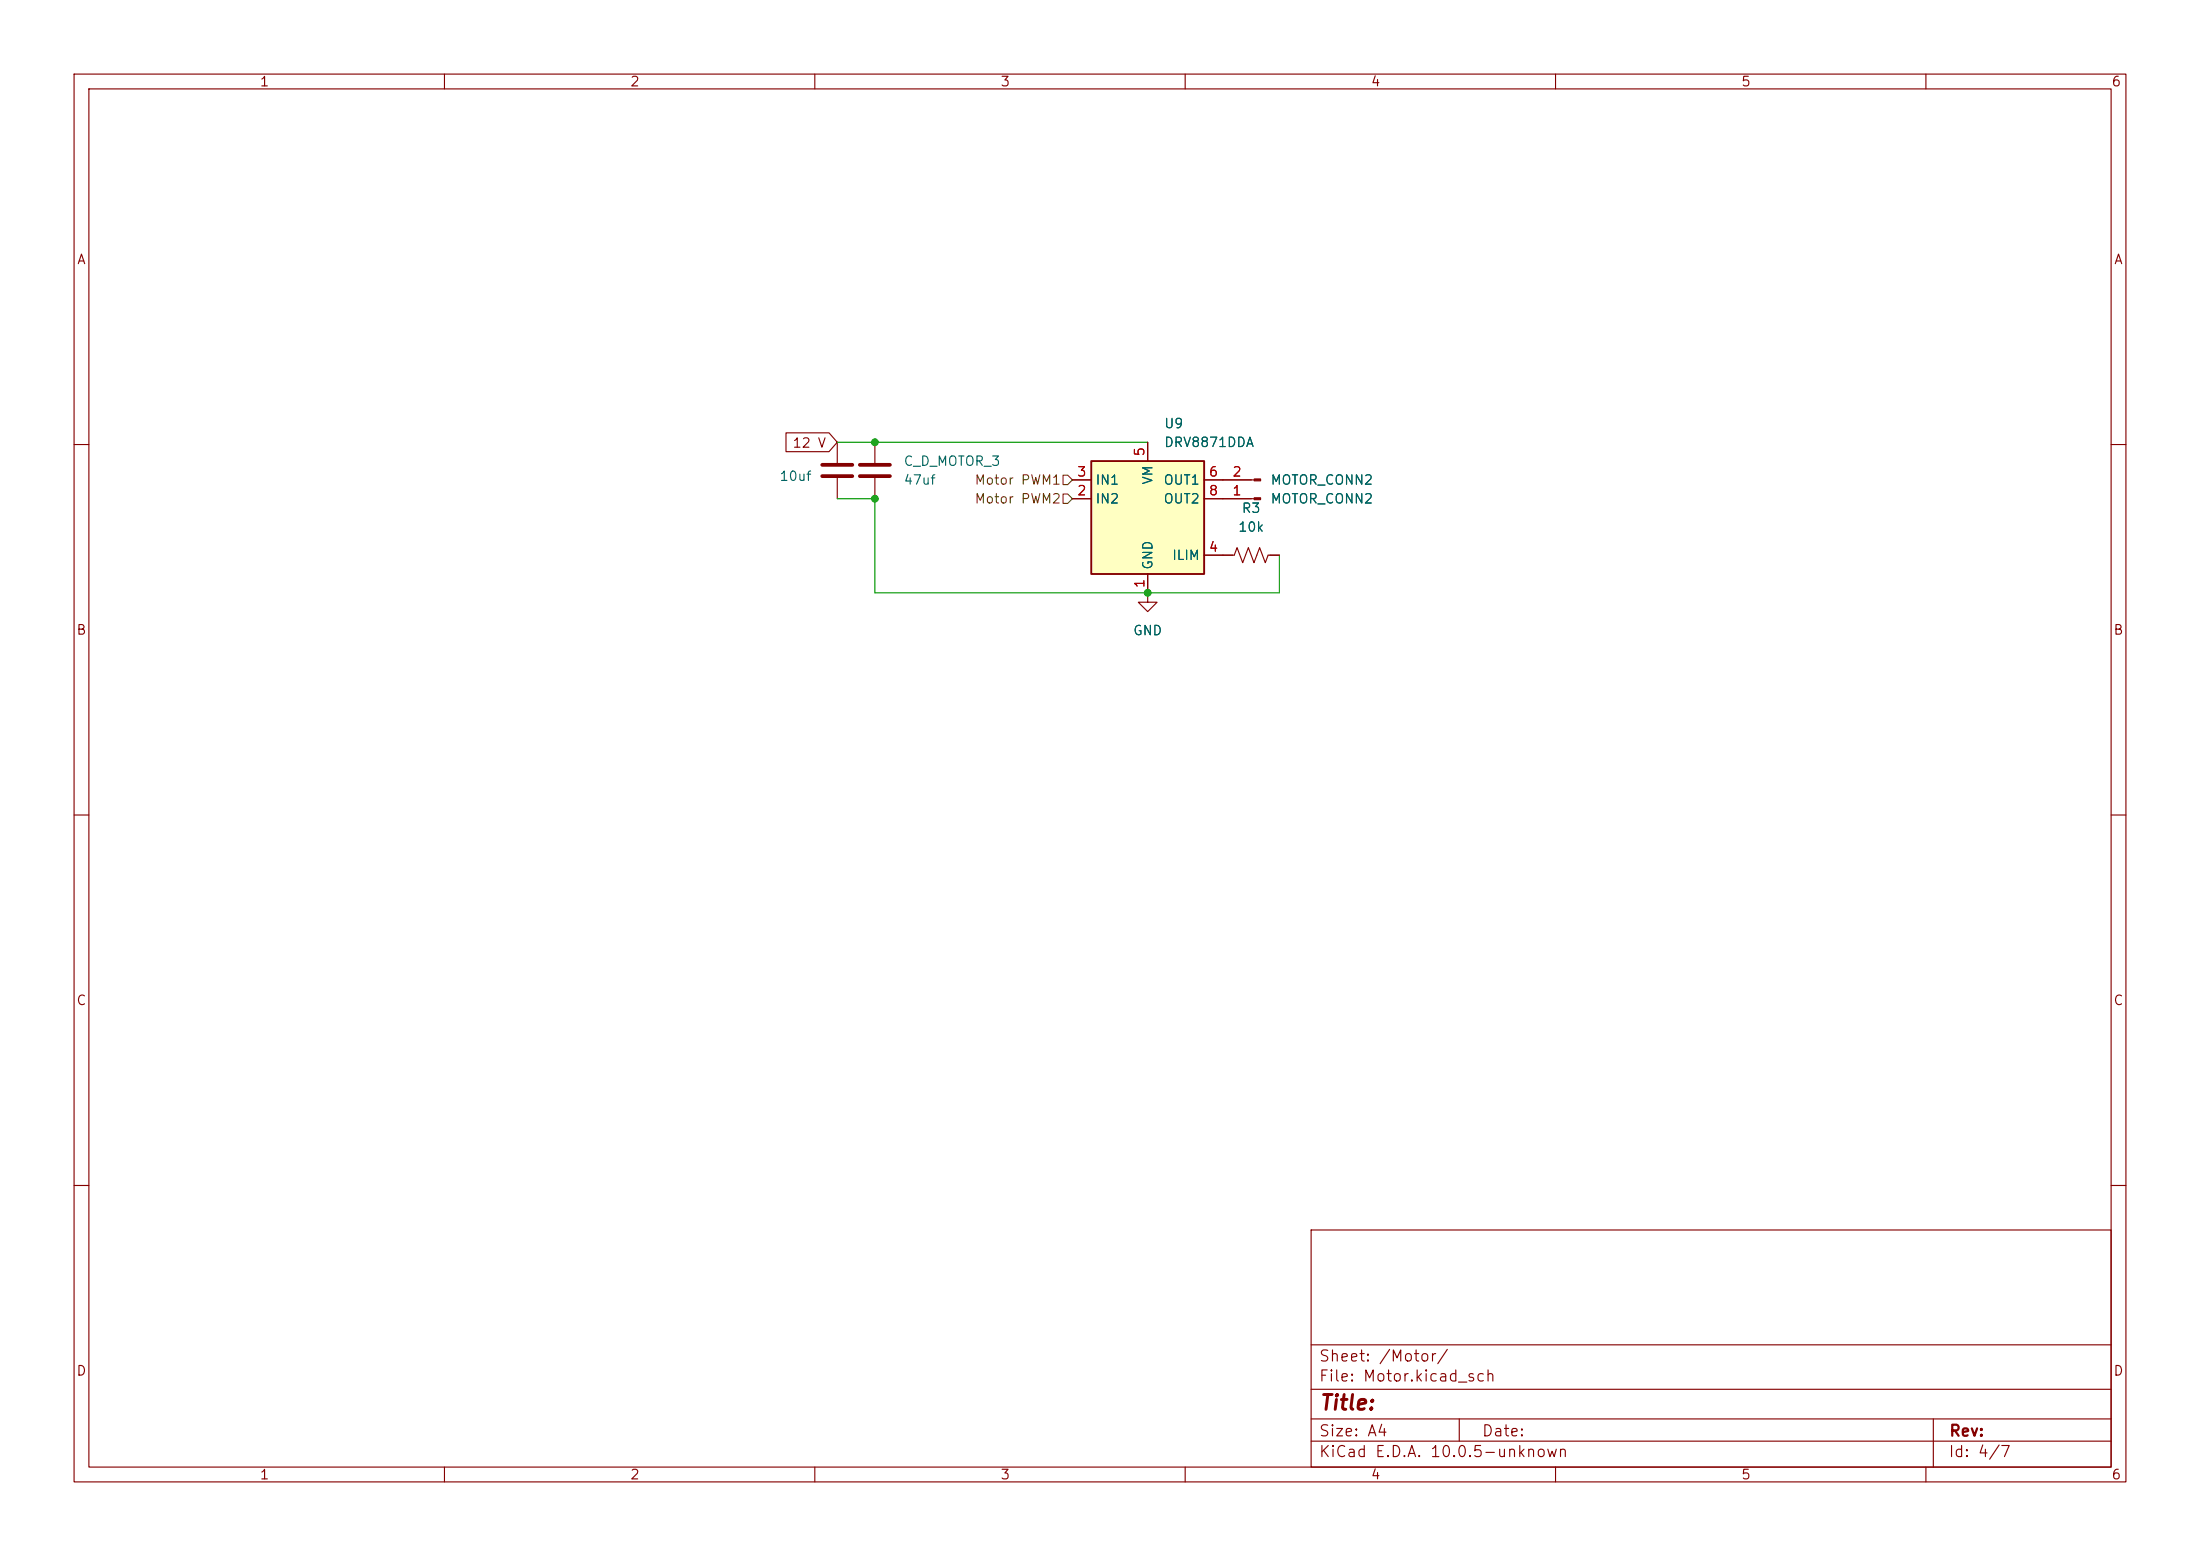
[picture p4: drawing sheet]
(kicad_sch
 (version 20260306)
 (generator "eeschema")
 (generator_version "10.0")
 (paper "A4")
 (lib_symbols
  (symbol "Connector:Conn_01x02_Pin"
   (pin_names
    (offset 1.016) (hide yes)) (exclude_from_sim no) (in_bom yes) (on_board yes)
   (in_pos_files yes)
   (duplicate_pin_numbers_are_jumpers no)
   (property "Reference" "J" (at 0 2.54 0) (show_name no) (do_not_autoplace no) (effects (font (size 1.27 1.27))))
   (property "Value" "Conn_01x02_Pin" (at 0 -5.08 0) (show_name no) (do_not_autoplace no) (effects (font (size 1.27 1.27))))
   (property "Footprint" "" (at 0 0 0) (show_name no) (do_not_autoplace no) (hide yes) (effects (font (size 1.27 1.27))))
   (property "Datasheet" "" (at 0 0 0) (show_name no) (do_not_autoplace no) (hide yes) (effects (font (size 1.27 1.27))))
   (property "Description" "Generic connector, single row, 01x02, script generated" (at 0 0 0) (show_name no) (do_not_autoplace no) (hide yes) (effects (font (size 1.27 1.27))))
   (property "ki_locked" "" (at 0 0 0) (show_name no) (do_not_autoplace no) (effects (font (size 1.27 1.27))))
   (symbol "Conn_01x02_Pin_1_1"
    (rectangle (start 0.8636 0.127) (end 0 -0.127) (stroke (width 0.1524) (type default)) (fill (type outline)))
    (rectangle (start 0.8636 -2.413) (end 0 -2.667) (stroke (width 0.1524) (type default)) (fill (type outline)))
    (polyline (pts (xy 1.27 0) (xy 0.8636 0)) (stroke (width 0.1524) (type default)) (fill (type none)))
    (polyline (pts (xy 1.27 -2.54) (xy 0.8636 -2.54)) (stroke (width 0.1524) (type default)) (fill (type none)))
    (pin passive line (at 5.08 0 180) (length 3.81) (name "Pin_1" (effects (font (size 1.27 1.27)))) (number "1" (effects (font (size 1.27 1.27)))))
    (pin passive line (at 5.08 -2.54 180) (length 3.81) (name "Pin_2" (effects (font (size 1.27 1.27)))) (number "2" (effects (font (size 1.27 1.27))))))
   (embedded_fonts no))
  (symbol "Device:C"
   (pin_numbers (hide yes))
   (pin_names
    (offset 0.254)) (exclude_from_sim no) (in_bom yes) (on_board yes)
   (in_pos_files yes)
   (duplicate_pin_numbers_are_jumpers no)
   (property "Reference" "C" (at 0.635 2.54 0) (show_name no) (do_not_autoplace no) (effects (font (size 1.27 1.27)) (justify left)))
   (property "Value" "C" (at 0.635 -2.54 0) (show_name no) (do_not_autoplace no) (effects (font (size 1.27 1.27)) (justify left)))
   (property "Footprint" "" (at 0.9652 -3.81 0) (show_name no) (do_not_autoplace no) (hide yes) (effects (font (size 1.27 1.27))))
   (property "Datasheet" "" (at 0 0 0) (show_name no) (do_not_autoplace no) (hide yes) (effects (font (size 1.27 1.27))))
   (property "Description" "Unpolarized capacitor" (at 0 0 0) (show_name no) (do_not_autoplace no) (hide yes) (effects (font (size 1.27 1.27))))
   (symbol "C_0_1"
    (polyline (pts (xy -2.032 0.762) (xy 2.032 0.762)) (stroke (width 0.508) (type default)) (fill (type none)))
    (polyline (pts (xy -2.032 -0.762) (xy 2.032 -0.762)) (stroke (width 0.508) (type default)) (fill (type none))))
   (symbol "C_1_1"
    (pin passive line (at 0 3.81 270) (length 2.794) (name "" (effects (font (size 1.27 1.27)))) (number "1" (effects (font (size 1.27 1.27)))))
    (pin passive line (at 0 -3.81 90) (length 2.794) (name "" (effects (font (size 1.27 1.27)))) (number "2" (effects (font (size 1.27 1.27))))))
   (embedded_fonts no))
  (symbol "Device:R_US"
   (pin_numbers (hide yes))
   (pin_names
    (offset 0)) (exclude_from_sim no) (in_bom yes) (on_board yes)
   (in_pos_files yes)
   (duplicate_pin_numbers_are_jumpers no)
   (property "Reference" "R" (at 2.54 0 90) (show_name no) (do_not_autoplace no) (effects (font (size 1.27 1.27))))
   (property "Value" "R_US" (at -2.54 0 90) (show_name no) (do_not_autoplace no) (effects (font (size 1.27 1.27))))
   (property "Footprint" "" (at 1.016 -0.254 90) (show_name no) (do_not_autoplace no) (hide yes) (effects (font (size 1.27 1.27))))
   (property "Datasheet" "" (at 0 0 0) (show_name no) (do_not_autoplace no) (hide yes) (effects (font (size 1.27 1.27))))
   (property "Description" "Resistor, US symbol" (at 0 0 0) (show_name no) (do_not_autoplace no) (hide yes) (effects (font (size 1.27 1.27))))
   (symbol "R_US_0_1"
    (polyline (pts (xy 0 2.286) (xy 0 2.54)) (stroke (width 0) (type default)) (fill (type none)))
    (polyline (pts (xy 0 2.286) (xy 1.016 1.905) (xy 0 1.524) (xy -1.016 1.143) (xy 0 0.762)) (stroke (width 0) (type default)) (fill (type none)))
    (polyline (pts (xy 0 0.762) (xy 1.016 0.381) (xy 0 0) (xy -1.016 -0.381) (xy 0 -0.762)) (stroke (width 0) (type default)) (fill (type none)))
    (polyline (pts (xy 0 -0.762) (xy 1.016 -1.143) (xy 0 -1.524) (xy -1.016 -1.905) (xy 0 -2.286)) (stroke (width 0) (type default)) (fill (type none)))
    (polyline (pts (xy 0 -2.286) (xy 0 -2.54)) (stroke (width 0) (type default)) (fill (type none))))
   (symbol "R_US_1_1"
    (pin passive line (at 0 3.81 270) (length 1.27) (name "" (effects (font (size 1.27 1.27)))) (number "1" (effects (font (size 1.27 1.27)))))
    (pin passive line (at 0 -3.81 90) (length 1.27) (name "" (effects (font (size 1.27 1.27)))) (number "2" (effects (font (size 1.27 1.27))))))
   (embedded_fonts no))
  (symbol "Driver_Motor:DRV8871DDA" (exclude_from_sim no) (in_bom yes) (on_board yes)
   (in_pos_files yes)
   (duplicate_pin_numbers_are_jumpers no)
   (property "Reference" "U" (at -6.35 8.89 0) (show_name no) (do_not_autoplace no) (effects (font (size 1.27 1.27))))
   (property "Value" "DRV8871DDA" (at 8.128 8.89 0) (show_name no) (do_not_autoplace no) (effects (font (size 1.27 1.27))))
   (property "Footprint" "Package_SO:Texas_HTSOP-8-1EP_3.9x4.9mm_P1.27mm_EP2.95x4.9mm_Mask2.4x3.1mm_ThermalVias" (at 6.35 -1.27 0) (show_name no) (do_not_autoplace no) (hide yes) (effects (font (size 1.27 1.27))))
   (property "Datasheet" "http://www.ti.com/lit/ds/symlink/drv8871.pdf" (at 6.35 -1.27 0) (show_name no) (do_not_autoplace no) (hide yes) (effects (font (size 1.27 1.27))))
   (property "Description" "Brushed DC Motor Driver, PWM Control, 45V, 3.6A, Current limiting, HTSOP-8" (at 0 0 0) (show_name no) (do_not_autoplace no) (hide yes) (effects (font (size 1.27 1.27))))
   (symbol "DRV8871DDA_0_1"
    (rectangle (start -7.62 7.62) (end 7.62 -7.62) (stroke (width 0.254) (type default)) (fill (type background))))
   (symbol "DRV8871DDA_1_1"
    (pin power_in line (at 0 -10.16 90) (length 2.54) (name "GND" (effects (font (size 1.27 1.27)))) (number "1" (effects (font (size 1.27 1.27)))))
    (pin input line (at -10.16 2.54 0) (length 2.54) (name "IN2" (effects (font (size 1.27 1.27)))) (number "2" (effects (font (size 1.27 1.27)))))
    (pin input line (at -10.16 5.08 0) (length 2.54) (name "IN1" (effects (font (size 1.27 1.27)))) (number "3" (effects (font (size 1.27 1.27)))))
    (pin passive line (at 10.16 -5.08 180) (length 2.54) (name "ILIM" (effects (font (size 1.27 1.27)))) (number "4" (effects (font (size 1.27 1.27)))))
    (pin power_in line (at 0 10.16 270) (length 2.54) (name "VM" (effects (font (size 1.27 1.27)))) (number "5" (effects (font (size 1.27 1.27)))))
    (pin output line (at 10.16 5.08 180) (length 2.54) (name "OUT1" (effects (font (size 1.27 1.27)))) (number "6" (effects (font (size 1.27 1.27)))))
    (pin passive line (at 0 -10.16 90) (length 2.54) (hide yes) (name "GND" (effects (font (size 1.27 1.27)))) (number "7" (effects (font (size 1.27 1.27)))))
    (pin output line (at 10.16 2.54 180) (length 2.54) (name "OUT2" (effects (font (size 1.27 1.27)))) (number "8" (effects (font (size 1.27 1.27)))))
    (pin passive line (at 0 -10.16 90) (length 2.54) (hide yes) (name "GND" (effects (font (size 1.27 1.27)))) (number "9" (effects (font (size 1.27 1.27))))))
   (embedded_fonts no))
  (symbol "power:GND"
   (power global)
   (pin_numbers (hide yes))
   (pin_names
    (offset 0) (hide yes)) (exclude_from_sim no) (in_bom yes) (on_board yes)
   (in_pos_files yes)
   (duplicate_pin_numbers_are_jumpers no)
   (property "Reference" "#PWR" (at 0 -6.35 0) (show_name no) (do_not_autoplace no) (hide yes) (effects (font (size 1.27 1.27))))
   (property "Value" "GND" (at 0 -3.81 0) (show_name no) (do_not_autoplace no) (effects (font (size 1.27 1.27))))
   (property "Footprint" "" (at 0 0 0) (show_name no) (do_not_autoplace no) (hide yes) (effects (font (size 1.27 1.27))))
   (property "Datasheet" "" (at 0 0 0) (show_name no) (do_not_autoplace no) (hide yes) (effects (font (size 1.27 1.27))))
   (property "Description" "Power symbol creates a global label with name \"GND\" , ground" (at 0 0 0) (show_name no) (do_not_autoplace no) (hide yes) (effects (font (size 1.27 1.27))))
   (symbol "GND_0_1"
    (polyline (pts (xy 0 0) (xy 0 -1.27) (xy 1.27 -1.27) (xy 0 -2.54) (xy -1.27 -1.27) (xy 0 -1.27)) (stroke (width 0) (type default)) (fill (type none))))
   (symbol "GND_1_1"
    (pin power_in line (at 0 0 270) (length 0) (name "" (effects (font (size 1.27 1.27)))) (number "1" (effects (font (size 1.27 1.27))))))
   (embedded_fonts no)))
 (junction
  (at 118.11 67.31)
  (diameter 0)
  (color 0 0 0 0))
 (junction
  (at 118.11 59.69)
  (diameter 0)
  (color 0 0 0 0))
 (junction
  (at 154.94 80.01)
  (diameter 0)
  (color 0 0 0 0))
 (wire
  (pts (xy 113.03 67.31) (xy 118.11 67.31))
  (stroke (width 0) (type default)))
 (wire
  (pts (xy 172.72 80.01) (xy 154.94 80.01))
  (stroke (width 0) (type default)))
 (wire
  (pts (xy 113.03 59.69) (xy 118.11 59.69))
  (stroke (width 0) (type default)))
 (wire
  (pts (xy 118.11 59.69) (xy 154.94 59.69))
  (stroke (width 0) (type default)))
 (wire
  (pts (xy 118.11 80.01) (xy 154.94 80.01))
  (stroke (width 0) (type default)))
 (wire
  (pts (xy 172.72 74.93) (xy 172.72 80.01))
  (stroke (width 0) (type default)))
 (wire
  (pts (xy 118.11 67.31) (xy 118.11 80.01))
  (stroke (width 0) (type default)))
 (global_label "12 V"
  (shape input)
  (at 113.03 59.69 180)
  (fields_autoplaced yes)
  (effects (font (size 1.27 1.27)) (justify right))
  (property "Intersheetrefs" "${INTERSHEET_REFS}" (at 105.5696 59.69 0) (hide yes) (show_name no) (do_not_autoplace no) (effects (font (size 1.27 1.27)) (justify right))))
 (hierarchical_label "Motor PWM2"
  (shape input)
  (at 144.78 67.31 180)
  (effects (font (size 1.27 1.27)) (justify right)))
 (hierarchical_label "Motor PWM1"
  (shape input)
  (at 144.78 64.77 180)
  (effects (font (size 1.27 1.27)) (justify right)))
 (symbol
  (lib_id "Device:R_US")
  (at 168.91 74.93 270)
  (unit 1)
  (body_style 1)
  (exclude_from_sim no)
  (in_bom yes)
  (on_board yes)
  (in_pos_files yes)
  (dnp no)
  (fields_autoplaced yes)
  (property "Reference" "R3" (at 168.91 68.58 90) (show_name no) (do_not_autoplace no) (effects (font (size 1.27 1.27))))
  (property "Value" "10k" (at 168.91 71.12 90) (show_name no) (do_not_autoplace no) (effects (font (size 1.27 1.27))))
  (property "Footprint" "Capacitor_SMD:C_0603_1608Metric_Pad1.08x0.95mm_HandSolder" (at 168.656 75.946 90) (hide yes) (show_name no) (do_not_autoplace no) (effects (font (size 1.27 1.27))))
  (property "Datasheet" "" (at 168.91 74.93 0) (hide yes) (show_name no) (do_not_autoplace no) (effects (font (size 1.27 1.27))))
  (property "Description" "Resistor, US symbol" (at 168.91 74.93 0) (hide yes) (show_name no) (do_not_autoplace no) (effects (font (size 1.27 1.27))))
  (pin "1")
  (pin "2"))
 (symbol
  (lib_id "Device:C")
  (at 118.11 63.5 0)
  (unit 1)
  (body_style 1)
  (exclude_from_sim no)
  (in_bom yes)
  (on_board yes)
  (in_pos_files yes)
  (dnp no)
  (fields_autoplaced yes)
  (property "Reference" "C_D_MOTOR_3" (at 121.92 62.2299 0) (show_name no) (do_not_autoplace no) (effects (font (size 1.27 1.27)) (justify left)))
  (property "Value" "47uf" (at 121.92 64.7699 0) (show_name no) (do_not_autoplace no) (effects (font (size 1.27 1.27)) (justify left)))
  (property "Footprint" "Capacitor_SMD:C_1206_3216Metric_Pad1.33x1.80mm_HandSolder" (at 119.0752 67.31 0) (hide yes) (show_name no) (do_not_autoplace no) (effects (font (size 1.27 1.27))))
  (property "Datasheet" "" (at 118.11 63.5 0) (hide yes) (show_name no) (do_not_autoplace no) (effects (font (size 1.27 1.27))))
  (property "Description" "Unpolarized capacitor" (at 118.11 63.5 0) (hide yes) (show_name no) (do_not_autoplace no) (effects (font (size 1.27 1.27))))
  (pin "2")
  (pin "1"))
 (symbol
  (lib_id "power:GND")
  (at 154.94 80.01 0)
  (unit 1)
  (body_style 1)
  (exclude_from_sim no)
  (in_bom yes)
  (on_board yes)
  (in_pos_files yes)
  (dnp no)
  (fields_autoplaced yes)
  (property "Reference" "#PWR07" (at 154.94 86.36 0) (hide yes) (show_name no) (do_not_autoplace no) (effects (font (size 1.27 1.27))))
  (property "Value" "GND" (at 154.94 85.09 0) (show_name no) (do_not_autoplace no) (effects (font (size 1.27 1.27))))
  (property "Footprint" "" (at 154.94 80.01 0) (hide yes) (show_name no) (do_not_autoplace no) (effects (font (size 1.27 1.27))))
  (property "Datasheet" "" (at 154.94 80.01 0) (hide yes) (show_name no) (do_not_autoplace no) (effects (font (size 1.27 1.27))))
  (property "Description" "Power symbol creates a global label with name \"GND\" , ground" (at 154.94 80.01 0) (hide yes) (show_name no) (do_not_autoplace no) (effects (font (size 1.27 1.27))))
  (pin "1"))
 (symbol
  (lib_id "Device:C")
  (at 113.03 63.5 180)
  (unit 1)
  (body_style 1)
  (exclude_from_sim no)
  (in_bom yes)
  (on_board yes)
  (in_pos_files yes)
  (dnp no)
  (property "Reference" "C_D_MOTOR_2" (at 97.028 62.23 0) (hide yes) (show_name no) (do_not_autoplace no) (effects (font (size 1.27 1.27)) (justify right)))
  (property "Value" "10uf" (at 105.156 64.262 0) (show_name no) (do_not_autoplace no) (effects (font (size 1.27 1.27)) (justify right)))
  (property "Footprint" "Capacitor_SMD:C_0603_1608Metric_Pad1.08x0.95mm_HandSolder" (at 112.0648 59.69 0) (hide yes) (show_name no) (do_not_autoplace no) (effects (font (size 1.27 1.27))))
  (property "Datasheet" "" (at 113.03 63.5 0) (hide yes) (show_name no) (do_not_autoplace no) (effects (font (size 1.27 1.27))))
  (property "Description" "Unpolarized capacitor" (at 113.03 63.5 0) (hide yes) (show_name no) (do_not_autoplace no) (effects (font (size 1.27 1.27))))
  (pin "2")
  (pin "1"))
 (symbol
  (lib_id "Connector:Conn_01x02_Pin")
  (at 170.18 67.31 180)
  (unit 1)
  (body_style 1)
  (exclude_from_sim no)
  (in_bom yes)
  (on_board yes)
  (in_pos_files yes)
  (dnp no)
  (fields_autoplaced yes)
  (property "Reference" "MOTOR_CONN2" (at 171.45 64.7699 0) (show_name no) (do_not_autoplace no) (effects (font (size 1.27 1.27)) (justify right)))
  (property "Value" "MOTOR_CONN2" (at 171.45 67.3099 0) (show_name no) (do_not_autoplace no) (effects (font (size 1.27 1.27)) (justify right)))
  (property "Footprint" "TerminalBlock_Phoenix:TerminalBlock_Phoenix_MKDS-1,5-2-5.08_1x02_P5.08mm_Horizontal" (at 170.18 67.31 0) (hide yes) (show_name no) (do_not_autoplace no) (effects (font (size 1.27 1.27))))
  (property "Datasheet" "" (at 170.18 67.31 0) (hide yes) (show_name no) (do_not_autoplace no) (effects (font (size 1.27 1.27))))
  (property "Description" "Generic connector, single row, 01x02, script generated" (at 170.18 67.31 0) (hide yes) (show_name no) (do_not_autoplace no) (effects (font (size 1.27 1.27))))
  (pin "1")
  (pin "2"))
 (symbol
  (lib_id "Driver_Motor:DRV8871DDA")
  (at 154.94 69.85 0)
  (unit 1)
  (body_style 1)
  (exclude_from_sim no)
  (in_bom yes)
  (on_board yes)
  (in_pos_files yes)
  (dnp no)
  (fields_autoplaced yes)
  (property "Reference" "U9" (at 157.0833 57.15 0) (show_name no) (do_not_autoplace no) (effects (font (size 1.27 1.27)) (justify left)))
  (property "Value" "DRV8871DDA" (at 157.0833 59.69 0) (show_name no) (do_not_autoplace no) (effects (font (size 1.27 1.27)) (justify left)))
  (property "Footprint" "Package_SO:Texas_HTSOP-8-1EP_3.9x4.9mm_P1.27mm_EP2.95x4.9mm_Mask2.4x3.1mm_ThermalVias" (at 161.29 71.12 0) (hide yes) (show_name no) (do_not_autoplace no) (effects (font (size 1.27 1.27))))
  (property "Datasheet" "http://www.ti.com/lit/ds/symlink/drv8871.pdf" (at 161.29 71.12 0) (hide yes) (show_name no) (do_not_autoplace no) (effects (font (size 1.27 1.27))))
  (property "Description" "Brushed DC Motor Driver, PWM Control, 45V, 3.6A, Current limiting, HTSOP-8" (at 154.94 69.85 0) (hide yes) (show_name no) (do_not_autoplace no) (effects (font (size 1.27 1.27))))
  (pin "8")
  (pin "9")
  (pin "7")
  (pin "6")
  (pin "3")
  (pin "1")
  (pin "5")
  (pin "2")
  (pin "4")))
